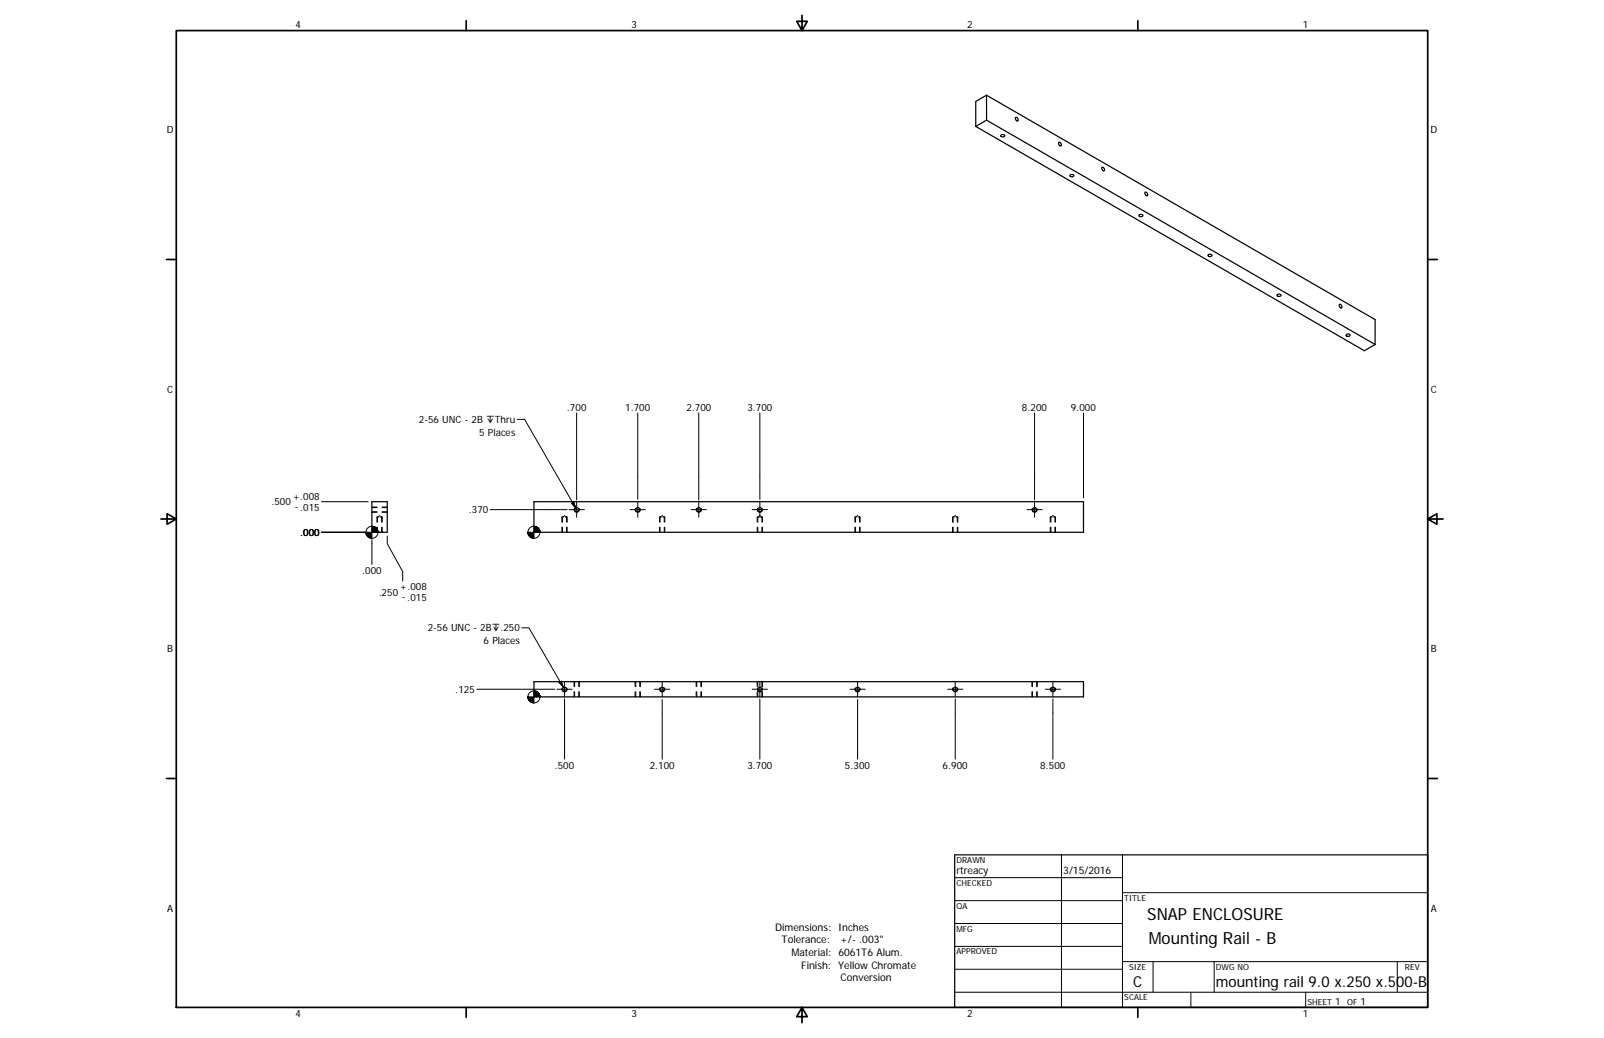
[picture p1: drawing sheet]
<svg xmlns="http://www.w3.org/2000/svg" width="432mm" height="279mm" viewBox="0 0 432 279" stroke-linecap="round" stroke-linejoin="round" font-family="sans-serif">
<g fill="none" stroke="#000" stroke-width=".33">
<path d="M262.7 34l104.6 60.4 2.9-1.7M265.6 32.3l-2.9 1.7M265.6 25.6l104.6 60.4v6.7M265.6 32.3l104.6 60.4M265.6 25.6l-2.9 1.7v6.7M265.6 25.6v6.7M269.5 36.4l.5-.2a.35 .35 0 0 1 .4 .1 .35 .35 0 0 1 0 .4l-.3 .2a.42 .42 0 0 1-.5-.1 .42 .42 0 0 1-.1-.4zM273.4 31.6l.5 .2a.41 .41 0 0 1 .3 .5 .41 .41 0 0 1-.5 .3 .41 .41 0 0 1-.3-.5zM285 38.4a.51 .51 0 0 1 .6 .2 .51 .51 0 0 1-.1 .7l-.5-.5zM288.1 47h.3a.37 .37 0 0 1 .5 0 .37 .37 0 0 1 0 .5l-.2 .1a.38 .38 0 0 1-.6 0 .38 .38 0 0 1 0-.6zM296.7 45l.5 .2a.36 .36 0 0 1 .2 .5 .36 .36 0 0 1-.5 .2l-.3-.5zM306.7 57.8l.4-.1a.37 .37 0 0 1 .4 .1 .37 .37 0 0 1 .1 .4l-.3 .1a.37 .37 0 0 1-.6 0 .37 .37 0 0 1 0-.5z"/>
<path d="M308.3 51.7l.5 .2a.38 .38 0 0 1 .2 .5 .38 .38 0 0 1-.4 .3l-.4-.6zM325.2 68.6l.5-.2a.37 .37 0 0 1 .6 .3 .37 .37 0 0 1-.6 .4 .36 .36 0 0 1-.4-.1 .36 .36 0 0 1-.1-.4zM343.8 79.3l.5-.1a.37 .37 0 0 1 .6 .3 .37 .37 0 0 1-.6 .3 .36 .36 0 0 1-.4-.1 .36 .36 0 0 1-.1-.4zM360.6 81.9l.5 .2a.37 .37 0 0 1 .2 .5 .37 .37 0 0 1-.5 .2l-.3-.5zM362.4 90.1l.4-.2a.38 .38 0 0 1 .5 0 .38 .38 0 0 1-.1 .6h-.3a.35 .35 0 0 1-.4 0 .35 .35 0 0 1-.1-.4zM100.1 135h4.1v8.3h-4.1zM143.7 135h148v8.3h-148zM143.7 183.5h148v4.1h-148zM257 230.1h127.3v41.1h-127.3z"/>
<circle cx="155.2" cy="137.2" r=".56"/>
<circle cx="171.7" cy="137.2" r=".56"/>
<circle cx="188.1" cy="137.2" r=".56"/>
<circle cx="204.6" cy="137.2" r=".55"/>
<circle cx="278.5" cy="137.2" r=".56"/>
<circle cx="152" cy="185.5" r=".54"/>
<circle cx="178.3" cy="185.5" r=".54"/>
<circle cx="204.6" cy="185.5" r=".54"/>
<circle cx="230.8" cy="185.5" r=".54"/>
<circle cx="257.2" cy="185.5" r=".55"/>
<circle cx="283.4" cy="185.5" r=".55"/>
</g>
<g fill="none" stroke="#000" stroke-width=".27">
<path d="M139.3 112.9h1.9l13.8 23.8M155.2 111.1v23.5M171.7 111.1v23.3M188.1 111.1v23.5M204.6 111.1v23.3M278.5 111.1v23.5M291.7 111.1v22.9M86.6 135h12.5M100.1 137.9h1.4M100.1 137.8h1.4M100.1 136.6h1.4M100.1 136.5h1.4"/>
<path d="M101.8 139.1l-.2 .1v1.3M102 139.2h-.5v1.3M102 138.9h.4M102.4 139.2h.5v1.3M102.6 139.1l.1 .1v1.3M102.9 137.8h1.3M102.9 136.6h1.3M102.9 136.5h1.3M102.9 137.9h1.3M132 137.2h20.7M151.6 139.1l-.2 .1v1.3M151.7 139.2h-.4v1.3"/>
<path d="M151.8 138.9h.3M152.2 139.2h.5v1.3M152.3 139.1l.2 .1v1.3M153.2 137.2h4.1M153.9 135.5l.5-.4 .6 1.6zM154.6 136.8a.71 .71 0 0 0 .6 1.1 .71 .71 0 0 0 .7-1.1M155.2 135.1v4.1M169.6 137.2h4.1M171.1 136.8a.71 .71 0 0 0 .6 1.1 .71 .71 0 0 0 .6-1.1M171.7 135.1v4.1M177.9 139.1l-.2 .1v1.3M178 139.2h-.5v1.3"/>
<path d="M178.1 138.9h.3M178.5 139.2h.5v1.3M178.6 139.1l.2 .1v1.3M186.1 137.2h4.1M187.5 136.8a.71 .71 0 0 0 .6 1.1 .71 .71 0 0 0 .6-1.1M188.1 135.1v4.1M202.5 137.2h4.1M203.9 136.8a.71 .71 0 0 0 .6 1.1 .71 .71 0 0 0 .6-1.1M204.2 139.1l-.2 .1v1.3M204.3 139.2h-.5v1.3M204.4 138.9h.3M204.6 135.1v4.1"/>
<path d="M204.8 139.2h.5v1.3M204.9 139.1l.2 .1v1.3M230.5 139.1l-.2 .1v1.3M230.6 139.2h-.5v1.3M230.7 138.9h.3M231.1 139.2h.4v1.3M231.2 139.1l.2 .1v1.3M256.8 139.1l-.2 .1v1.3M256.9 139.2h-.5v1.3M257 138.9h.3M257.4 139.2h.5v1.3M257.5 139.1l.2 .1v1.3"/>
<path d="M276.5 137.2h4.1M277.9 136.8a.71 .71 0 0 0 .6 1.1 .71 .71 0 0 0 .6-1.1M278.5 135.1v4.1M283.1 139.1l-.2 .1v1.3M283.2 139.2h-.5v1.3M283.3 138.9h.3M283.7 139.2h.4v1.3M283.8 139.1l.2 .1v1.3M98.2 143.3h-11.6h12M100.1 145.2v6.7M101.5 141.9v1.4M101.6 141.9v1.4"/>
<path d="M101.7 143.3h1.5M102.7 141.9v1.4M102.9 141.9v1.4M104.2 144.3v2l4.2 7.6v2.5M151.3 141.9v1.4M151.4 141.9v1.4M152.5 141.9v1.4M152.7 141.9v1.4M177.5 141.9v1.4M177.7 141.9v1.4M178.8 141.9v1.4M179 141.9v1.4"/>
<path d="M203.8 141.9v1.4M204 141.9v1.4M205.1 141.9v1.4M205.3 141.9v1.4M230.1 141.9v1.4M230.3 141.9v1.4M231.4 141.9v1.4M231.5 141.9v1.4M256.4 141.9v1.4M256.6 141.9v1.4M257.7 141.9v1.4M257.9 141.9v1.4"/>
<path d="M282.7 141.9v1.4M282.9 141.9v1.4M284 141.9v1.4M284.1 141.9v1.4M140.5 169h1.9l9.2 15.9M128.4 185.5h21M149.9 185.5h4.1M150.5 183.7l.6-.3 .5 1.5zM151.4 185.2a.7 .7 0 0 0 .6 1 .7 .7 0 0 0 .6-1M152 188.1v16.2M152 183.5v4.1M154.5 183.5v1.3"/>
<path d="M154.5 186.2v1.4M154.7 183.5v1.3M154.7 186.2v1.4M155.8 183.5v1.3M155.8 186.2v1.4M156 183.5v1.3M156 186.2v1.4M171 183.5v1.3M171 186.2v1.4M171.2 183.5v1.3M171.2 186.2v1.4M172.2 183.5v1.3"/>
<path d="M172.2 186.2v1.4M172.4 183.5v1.3M172.4 186.2v1.4M176.2 185.5h4.1M177.7 185.2a.7 .7 0 0 0 .6 1 .7 .7 0 0 0 .6-1M178.3 188.3v16M178.3 183.5v4.1M187.4 183.5v1.3M187.4 186.2v1.4M187.6 183.5v1.3M187.6 186.2v1.4M188.7 183.5v1.3"/>
<path d="M188.7 186.2v1.4M188.8 183.5v1.3M188.8 186.2v1.4M202.5 185.5h4.1M203.8 183.5v1.3M203.8 186.2v1.4M203.9 185.2a.7 .7 0 0 0 .6 1 .7 .7 0 0 0 .6-1M204 183.5v1.3M204 186.2v1.4M204.6 188.1v16.2M204.6 183.5v4.1M205.1 183.5v1.3"/>
<path d="M205.1 186.2v1.4M205.3 183.5v1.3M205.3 186.2v1.4M228.8 185.5h4.1M230.3 185.2a.71 .71 0 0 0 .6 1 .71 .71 0 0 0 .6-1M230.9 188.3v16M230.9 183.5v4.1M255.1 185.5h4.1M256.5 185.2a.71 .71 0 0 0 .7 1 .71 .71 0 0 0 .6-1M257.2 188.1v16.2M257.2 183.5v4.1M277.8 183.5v1.3"/>
<path d="M277.8 186.2v1.4M278 183.5v1.3M278 186.2v1.4M279.1 183.5v1.3M279.1 186.2v1.4M279.2 183.5v1.3M279.2 186.2v1.4M281.4 185.5h4.1M282.8 185.2a.71 .71 0 0 0 .6 1 .71 .71 0 0 0 .7-1M283.4 188.1v16.2M283.4 183.5v4.1M257 236.2h45.2"/>
<path d="M285.8 230.1v41.1M302.2 230.1v41.1M257 242.4h45.2M257 248.6h45.2M257 254.7h45.2M302.2 258.8h82.1M302.2 240.3h82.1M310.4 258.8v8.3M326.9 258.8v8.3M376.2 258.8v8.3M257 267.1h127.3M257 260.9h45.2"/>
<path d="M320.6 267.1v4.1M351.5 267.1v4.1"/>
<circle cx="100.1" cy="143.3" r="1.61"/>
<circle cx="143.8" cy="143.3" r="1.61"/>
<circle cx="143.7" cy="187.6" r="1.63"/>
</g>
<g fill="none" stroke="#000" stroke-width=".46">
<path d="M47.5 8.2h336.8v263h-336.8zM125.5 5.6v2.6M215.9 4.1v4.1l-1.4-2.5h2.8l-1.4 2.5M306.3 5.6v2.6M44.8 69.8h2.7M384.3 69.8h2.7M43.3 139.7h4.2l-2.5-1.4v2.8l2.5-1.4M384.3 139.7l2.5 1.4v-2.8l-2.5 1.4h4.2M44.8 209.5h2.7M384.3 209.5h2.7M125.5 271.2v2.6M215.9 271.2l1.4 2.5h-2.8l1.4-2.5v4.1"/>
<path d="M306.3 271.2v2.6"/>
</g>
<g fill="#000" stroke="#000" stroke-width=".27">
<path d="M153.9 135.5l.5-.4 .6 1.6zM98.5 143.3l.1 .4zM98.5 143.3l.2 .6zM98.5 143.3l.3 .8zM98.5 143.3l.4 1zM98.5 143.3l.6 1.2zM98.5 143.3l.8 1.3zM98.5 143.3l1 1.5zM98.5 143.3l1.2 1.5zM98.5 143.3l1.4 1.6-.2-.1zM98.5 143.3l1.6 1.6h-.2zM100.1 141.6l1.6 1.7h-1.6z"/>
<path d="M98.5 143.3h1.6v1.6zM101.7 142.8v.5zM101.6 142.6l.1 .7zM101.5 142.4l.2 .9zM101.3 142.2l.4 1.1zM101.2 142.1l.5 1.2zM101 141.9l.7 1.4zM100.8 141.8l.9 1.5zM100.6 141.7l.2 .1 .9 1.5zM100.4 141.7h.2l1.1 1.6zM100.1 141.6l.3 .1 1.3 1.6zM142.1 143.3l.1 .4z"/>
<path d="M142.1 143.3l.2 .6zM142.1 143.3l.3 .8zM142.1 143.3l.4 1zM142.1 143.3l.6 1.2zM142.1 143.3l.8 1.3zM142.1 143.3l1 1.5zM142.1 143.3l1.2 1.5zM142.1 143.3l1.4 1.6-.2-.1zM142.1 143.3l1.6 1.6h-.2zM143.7 141.6l1.7 1.7h-1.7zM142.1 143.3h1.6v1.6zM145.3 142.8l.1 .5z"/>
<path d="M145.2 142.6l.2 .7zM145.1 142.4l.3 .9zM144.9 142.2l.5 1.1zM144.8 142.1l.6 1.2zM144.6 141.9l.8 1.4zM144.4 141.8l1 1.5zM144.2 141.7l1.2 1.6zM144 141.7l1.4 1.6zM143.7 141.6l.3 .1 1.4 1.6zM142.1 187.6l.1 .4zM142.1 187.6l.2 .7zM142.1 187.6l.3 .9z"/>
<path d="M142.1 187.6l.4 1zM142.1 187.6l.6 1.2zM142.1 187.6l.8 1.4zM142.1 187.6l1 1.5zM142.1 187.6l1.2 1.5zM142.1 187.6l1.4 1.6-.2-.1zM142.1 187.6l1.6 1.6h-.2zM143.7 186l1.7 1.6h-1.7zM142.1 187.6h1.6v1.6zM145.3 187.1l.1 .5zM145.2 186.9l.2 .7zM145.1 186.7l.3 .9z"/>
<path d="M144.9 186.5l.5 1.1zM144.8 186.4l.6 1.2zM144.6 186.2l.8 1.4zM144.4 186.1l1 1.5zM144.2 186l.2 .1 1 1.5zM144 186l1.4 1.6zM143.7 186h.3l1.4 1.6zM150.5 183.7l.6-.3 .5 1.5z"/>
</g>
<g font-size="4.5">
<text x="308.9" y="247.5">SNAP ENCLOSURE</text>
<text x="309.2" y="254">Mounting Rail - B</text>
</g>
<g font-size="4.1">
<text x="305.1" y="265.7">C</text>
<text x="327.3" y="265.7">mounting rail 9.0 x.250 x.500-B</text>
</g>
<g font-size="2.8">
<text x="257.5" y="235.2">rtreacy</text>
<text x="286.2" y="235.3">3/15/2016</text>
<text x="208.6" y="250.6">Dimensions: Inches</text>
<text x="210.4" y="254">Tolerance:</text>
<text x="213.1" y="257.3">Material: 6061T6 Alum.</text>
<text x="226.2" y="254">+/- .003&quot;</text>
<text x="215.7" y="260.7">Finish: Yellow Chromate</text>
<text x="226.3" y="264.1">Conversion</text>
</g>
<g font-size="2.7">
<text x="79.6" y="7.6">4</text>
<text x="170" y="7.6">3</text>
<text x="260.3" y="7.6">2</text>
<text x="350.8" y="7.6">1</text>
<text x="44.9" y="35.9">D</text>
<text x="385.1" y="35.9">D</text>
<text x="45" y="105.8">C</text>
<text x="385.2" y="105.8">C</text>
<text x="112.8" y="113.9">2-56 UNC - 2B ↧Thru</text>
<text x="152.6" y="110.6">.700</text>
<text x="168.3" y="110.6">1.700</text>
<text x="184.8" y="110.6">2.700</text>
<text x="201.2" y="110.6">3.700</text>
<text x="275.1" y="110.6">8.200</text>
<text x="288.3" y="110.6">9.000</text>
<text x="129" y="117.3">5 Places</text>
<text x="73.1" y="136.1">.500</text>
<text x="78.8" y="134.6">+.008</text>
<text x="79.3" y="137.3">- .015</text>
<text x="126.2" y="138.2">.370</text>
<text x="80.8" y="144.3">.000</text>
<text x="97.5" y="154.5">.000</text>
<text x="101.9" y="160.3">.250</text>
<text x="107.7" y="158.8">+.008</text>
<text x="108.2" y="161.6">- .015</text>
<text x="115.1" y="169.9">2-56 UNC - 2B↧.250</text>
<text x="130.2" y="173.4">6 Places</text>
<text x="45" y="175.6">B</text>
<text x="385.2" y="175.6">B</text>
<text x="122.6" y="186.5">.125</text>
<text x="149.4" y="206.9">.500</text>
<text x="174.9" y="206.9">2.100</text>
<text x="201.2" y="206.9">3.700</text>
<text x="227.5" y="206.9">5.300</text>
<text x="253.8" y="206.9">6.900</text>
<text x="280.1" y="206.9">8.500</text>
<text x="45" y="245.4">A</text>
<text x="385.2" y="245.4">A</text>
<text x="79.6" y="273.8">4</text>
<text x="170" y="273.8">3</text>
<text x="260.3" y="273.8">2</text>
<text x="350.8" y="273.8">1</text>
<text x="359.5" y="270.6">1</text>
<text x="366.3" y="270.6">1</text>
</g>
<g font-size="2.3">
<text x="257.5" y="232.2">DRAWN</text>
<text x="257.5" y="238.4">CHECKED</text>
<text x="257.5" y="244.6">QA</text>
<text x="302.7" y="242.4">TITLE</text>
<text x="257.5" y="250.7">MFG</text>
<text x="257.5" y="256.9">APPROVED</text>
<text x="304" y="261">SIZE</text>
<text x="327.3" y="261">DWG NO</text>
<text x="378.2" y="261">REV</text>
<text x="302.7" y="269.2">SCALE</text>
<text x="352" y="270.6">SHEET</text>
<text x="362.6" y="270.6">OF</text>
</g>
</svg>
